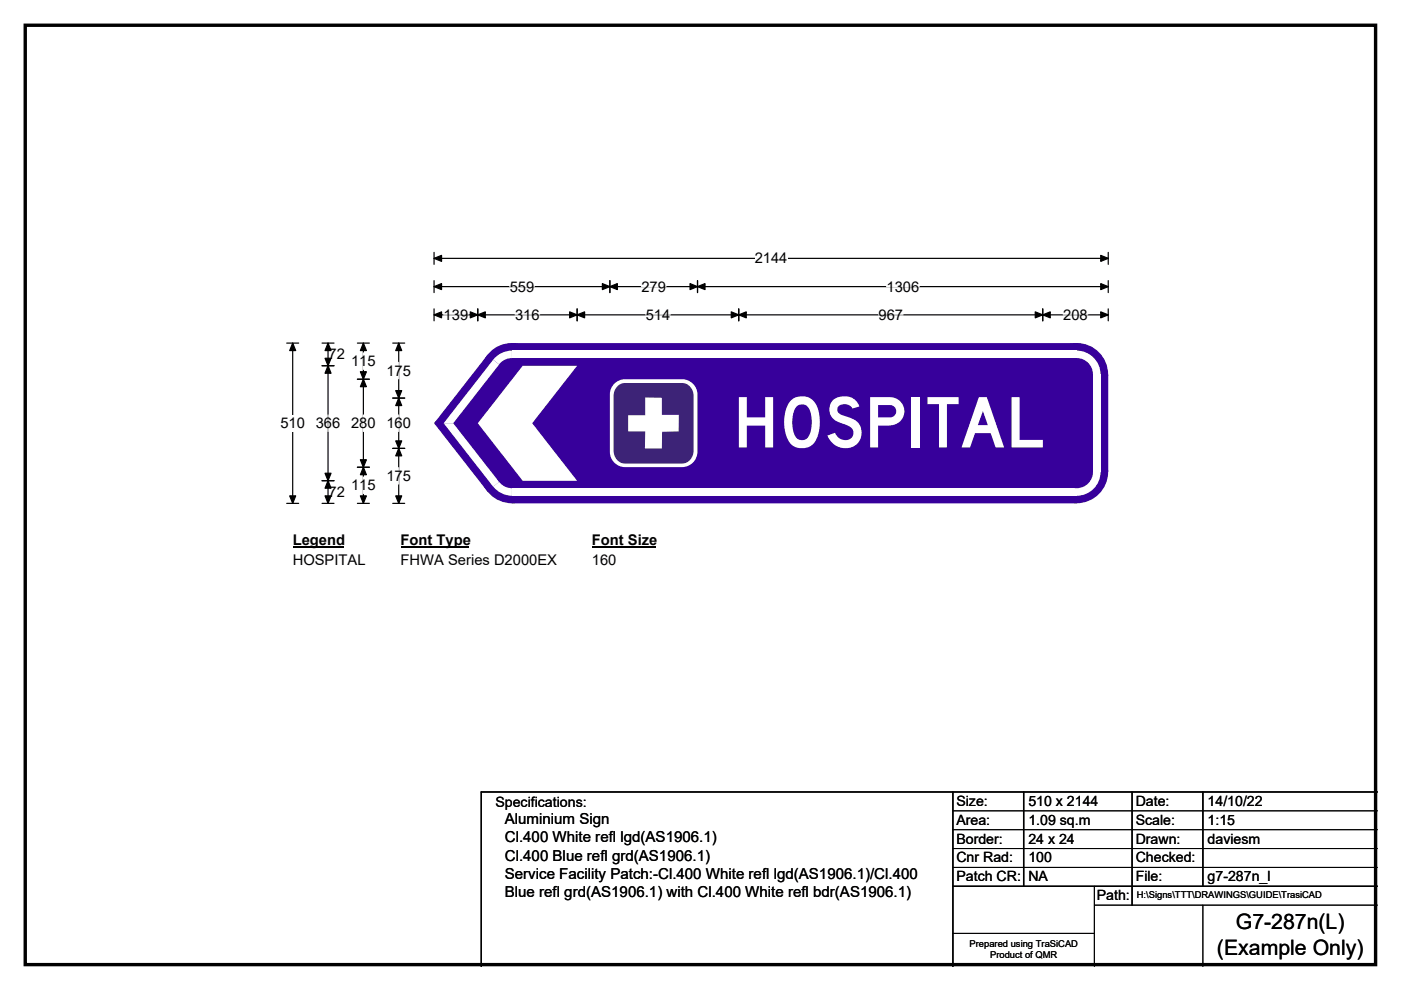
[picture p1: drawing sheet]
<svg xmlns="http://www.w3.org/2000/svg" width="297mm" height="210mm" viewBox="0 0 297 210" stroke-linecap="round" stroke-linejoin="round" font-family="sans-serif">
<path d="M5.4 5.4h286.3v199.2h-286.3z" fill="none" stroke="#000" stroke-width=".72"/>
<path d="M92 54.8h143M92 53.5v2.6M235 53.5v2.6" fill="none" stroke="#000" stroke-width=".25"/>
<path d="M92 54.8l1.6-.6v1.2zM233.4 54.2l1.6 .6-1.6 .6z" fill="#000" stroke="#000" stroke-width=".25"/>
<path d="M160 53.1h7v3.5h-7z" fill="#fff"/>
<g fill="none" stroke="#000" stroke-width=".25">
<path d="M92 59.5v2.6M129.3 59.5v2.6M147.9 59.5v2.6M235 59.5v2.6M60.8 72.8h2.5M62.1 72.8v34M92 60.8h143M92 65.5v2.6M92 66.8h143M101.3 65.5v2.6M122.4 65.5v2.6M156.6 65.5v2.6"/>
<path d="M221.1 65.5v2.6M235 65.5v2.6M60.8 106.8h2.5"/>
</g>
<g fill="#000" stroke="#000" stroke-width=".25">
<path d="M62.1 72.8l.6 1.6h-1.3zM92 60.8l1.6-.6v1.2zM92 66.8l1.6-.7v1.3zM101.3 66.8l1.6-.7v1.3zM99.7 66.1l1.6 .7-1.6 .6zM120.8 66.1l1.6 .7-1.6 .6zM122.4 66.8l1.5-.7v1.3zM129.3 60.8l1.6-.6v1.2zM127.7 60.2l1.6 .6-1.6 .6zM146.3 60.2l1.6 .6-1.6 .6zM147.9 60.8l1.6-.6v1.2zM155 66.1l1.6 .7-1.6 .6z"/>
<path d="M156.6 66.8l1.6-.7v1.3zM219.5 66.1l1.6 .7-1.6 .6zM221.1 66.8l1.6-.7v1.3zM233.4 60.2l1.6 .6-1.6 .6zM233.4 66.1l1.6 .7-1.6 .6zM61.4 105.2h1.3l-.6 1.6z"/>
</g>
<path d="M94.1 66.8h5.2M108.1 60.8h5.2M109.2 66.8h5.2M136 60.8h5.2M136.9 66.8h5.2M186.3 66.8h5.2M188 60.8h6.9M225.4 66.8h5.2" fill="none" stroke="#fff" stroke-width=".25"/>
<path d="M59.5 88h5.2v3.5h-5.2z" fill="#fff"/>
<g fill="none" stroke="#000" stroke-width=".25">
<path d="M68.3 77.6h2.5M68.3 72.8h2.5M69.6 72.8v34M75.8 72.8h2.5M77 72.8v34M83.3 72.8h2.5M84.5 72.8v34M75.8 80.4h2.5M75.8 99.1h2.5M83.3 84.4h2.5M83.3 95.1h2.5M68.3 102h2.5"/>
<path d="M68.3 106.8h2.5M75.8 106.8h2.5M83.3 106.8h2.5"/>
</g>
<g fill="#000" stroke="#000" stroke-width=".25">
<path d="M69.6 77.6l.6 1.6h-1.3zM69.6 72.8l.6 1.6h-1.3zM68.9 76h1.3l-.6 1.6zM77 72.8l.7 1.6h-1.3zM84.5 72.8l.7 1.6h-1.3zM77 80.4l.7 1.6h-1.3zM76.4 97.5h1.3l-.7 1.6zM76.4 78.8h1.3l-.7 1.6zM77 99.1l.7 1.6h-1.3zM84.5 84.4l.7 1.6h-1.3zM83.9 93.5h1.3l-.7 1.6zM83.9 82.8h1.3l-.7 1.6z"/>
<path d="M84.5 95.1l.7 1.6h-1.3zM68.9 100.4h1.3l-.6 1.6zM69.6 102l.6 1.5h-1.3zM68.9 105.2h1.3l-.6 1.6zM76.4 105.2h1.3l-.7 1.6zM83.9 105.2h1.3l-.7 1.6z"/>
</g>
<path d="M77 74.8v3.6M84.5 76.9v3.4M69.6 88v3.5M77 88v3.5M84.5 88v3.5M84.5 99.2v3.5M77 101.2v3.5" fill="none" stroke="#fff" stroke-width=".25"/>
<path d="M62.1 112.8h10.7v3.4h-10.7z" fill="#fff"/>
<path d="M62.1 116h10.7" fill="none" stroke="#000" stroke-width=".32"/>
<path d="M84.9 112.8h14.5v3.4h-14.5z" fill="#fff"/>
<path d="M84.9 116h14.5" fill="none" stroke="#000" stroke-width=".32"/>
<path d="M125.5 112.8h13.5v3.4h-13.5z" fill="#fff"/>
<path d="M125.5 116h13.5" fill="none" stroke="#000" stroke-width=".32"/>
<g fill="#fff">
<path d="M62.1 116.9h15.3v3.5h-15.3z"/>
<path d="M84.9 116.9h33.1v3.5h-33.1z"/>
<path d="M125.5 116.9h5.2v3.5h-5.2z"/>
</g>
<g fill="#37009b">
<path d="M103.3 75.3l5.3-2.5h119.7l6.7 6.6v20.7l-6.7 6.7h-119.7l-5.3-2.6-11.1-14.2v-.4z" fill-rule="evenodd"/>
<circle cx="108.5" cy="79.4" r="6.7"/>
<circle cx="92.4" cy="89.7" r=".34"/>
<circle cx="108.5" cy="100.1" r="6.7"/>
<circle cx="228.3" cy="100.1" r="6.7"/>
<circle cx="228.3" cy="79.4" r="6.7"/>
</g>
<g fill="#fff">
<path d="M108.6 74.4h119.7v1.6h-119.7z" fill-rule="evenodd"/>
<path d="M105 75.8a5.1 5.1 0 0 1 3.5-1.4l.1 5-4-3.1z" fill-rule="evenodd"/>
</g>
<circle cx="108.5" cy="79.4" r="3.5" fill="#37009b"/>
<g fill="#fff">
<path d="M104.6 76.3l1.2 1-9.7 12.5h-2z"/>
<path d="M94.1 89.8h2l9.7 12.4-1.2 1z"/>
<path d="M104.6 103.2l4-3.1-.1 5.1a5.1 5.1 0 0 1-3.9-2z" fill-rule="evenodd"/>
</g>
<circle cx="108.5" cy="100.1" r="3.5" fill="#37009b"/>
<g fill="#fff">
<path d="M108.6 103.6h119.7v1.6h-119.7z" fill-rule="evenodd"/>
<path d="M228.3 100.1l5-.1a5.1 5.1 0 0 1-5 5.2z" fill-rule="evenodd"/>
</g>
<circle cx="228.3" cy="100.1" r="3.5" fill="#37009b"/>
<g fill="#fff">
<path d="M231.8 79.4h1.6v20.7h-1.6z" fill-rule="evenodd"/>
<path d="M228.3 74.4a5.1 5.1 0 0 1 5 5h-5z" fill-rule="evenodd"/>
</g>
<circle cx="228.3" cy="79.4" r="3.5" fill="#37009b"/>
<g fill="#fff">
<path d="M110.8 77.6h11.6l-9.6 12.2 9.6 12.2h-11.6l-9.5-12.2z" fill-rule="evenodd"/>
<path d="M130.3 81.4a3.3 3.3 0 0 1 2.2-1h12.1a3.3 3.3 0 0 1 3.3 3.3v12.1a3.3 3.3 0 0 1-3.3 3.3h-12.1a3.3 3.3 0 0 1-3.2-3.3v-12.1a3.2 3.2 0 0 1 1-2.3z" fill-rule="evenodd"/>
</g>
<path d="M131 81.9l.9-.6 .6-.1h12.1a2.6 2.6 0 0 1 2.5 2.9v11.4a2.67 2.67 0 0 1-2.5 2.8h-12.1a2.59 2.59 0 0 1-2.4-2.8v-11.4a3 3 0 0 1 .9-2.2z" fill-rule="evenodd" fill="#3d2377"/>
<path d="M136.8 84.3l3.5 .1v3.6h3.6v3.5l-3.5 .1-.1 3.5h-3.6l.1-3.6h-3.6v-3.4h3.6z" fill-rule="evenodd" fill="#fff"/>
<path d="M202 168v37M217 168v20M240 168v24M255 168v20M292 168h-190v37M202 188h90" fill="none" stroke="#000" stroke-width=".3"/>
<path d="M202 172h90M202 176h90M202 180h90M202 184h90M202 198h30M232 192h60M232 188v17M255 192v13" fill="none" stroke="#000" stroke-width=".21"/>
<text font-size="14.8" fill="#fff" x="155.4" y="94.9">HOSPITAL</text>
<g font-size="4.5">
<text x="262" y="197.1">G7-287n(L)</text>
<text x="258" y="202.5">(Example Only)</text>
</g>
<g font-size="3.2">
<text x="107" y="178.7">Cl.400 White refl lgd(AS1906.1)</text>
<text x="107" y="174.9">Aluminium Sign</text>
<text x="107" y="182.5">Cl.400 Blue refl grd(AS1906.1)</text>
<text x="107" y="186.4">Service Facility Patch:-Cl.400 White refl lgd(AS1906.1)/Cl.400</text>
<text x="107" y="190.2">Blue refl grd(AS1906.1) with Cl.400 White refl bdr(AS1906.1)</text>
</g>
<g font-size="3.1">
<text x="160" y="55.9">2144</text>
<text x="108.1" y="61.8">559</text>
<text x="136" y="61.8">279</text>
<text x="188" y="61.8">1306</text>
<text x="94.1" y="67.8">139</text>
<text x="109.2" y="67.8">316</text>
<text x="136.9" y="67.8">514</text>
<text x="186.3" y="67.8">967</text>
<text x="225.4" y="67.8">208</text>
<text x="69.7" y="76.2">72</text>
<text x="74.4" y="77.6">115</text>
<text x="81.9" y="79.7">175</text>
<text x="59.5" y="90.8">510</text>
<text x="66.9" y="90.8">366</text>
<text x="74.4" y="90.8">280</text>
<text x="81.9" y="90.8">160</text>
<text x="81.9" y="102">175</text>
<text x="69.7" y="105.4">72</text>
<text x="74.4" y="104">115</text>
<text x="62.1" y="115.6">Legend</text>
<text x="62.1" y="119.7">HOSPITAL</text>
<text x="84.9" y="115.6">Font Type</text>
<text x="84.9" y="119.7">FHWA Series D2000EX</text>
<text x="125.5" y="115.6">Font Size</text>
<text x="125.5" y="119.7">160</text>
</g>
<g font-size="3">
<text x="105" y="171.2">Specifications:</text>
<text x="202.8" y="170.9">Size:</text>
<text x="218" y="170.9">510 x 2144</text>
<text x="240.8" y="170.9">Date:</text>
<text x="256" y="170.9">14/10/22</text>
<text x="202.8" y="174.9">Area:</text>
<text x="202.8" y="178.9">Border:</text>
<text x="218" y="174.9">1.09 sq.m</text>
<text x="218" y="178.9">24 x 24</text>
<text x="240.8" y="174.9">Scale:</text>
<text x="240.8" y="178.9">Drawn:</text>
<text x="256" y="174.9">1:15</text>
<text x="256" y="178.9">daviesm</text>
<text x="202.8" y="182.9">Cnr Rad:</text>
<text x="218" y="182.9">100</text>
<text x="240.8" y="182.9">Checked:</text>
<text x="202.8" y="186.9">Patch CR:</text>
<text x="218" y="186.9">NA</text>
<text x="232.5" y="190.9">Path:</text>
<text x="240.8" y="186.9">File:</text>
<text x="256" y="186.9">g7-287n_l</text>
</g>
<g font-size="2">
<text x="241" y="190.5">H:\Signs\TTT\DRAWINGS\GUIDE\TrasiCAD</text>
<text x="205.6" y="200.8">Prepared using TraSiCAD</text>
<text x="209.9" y="203.2">Product of QMR</text>
</g>
</svg>
